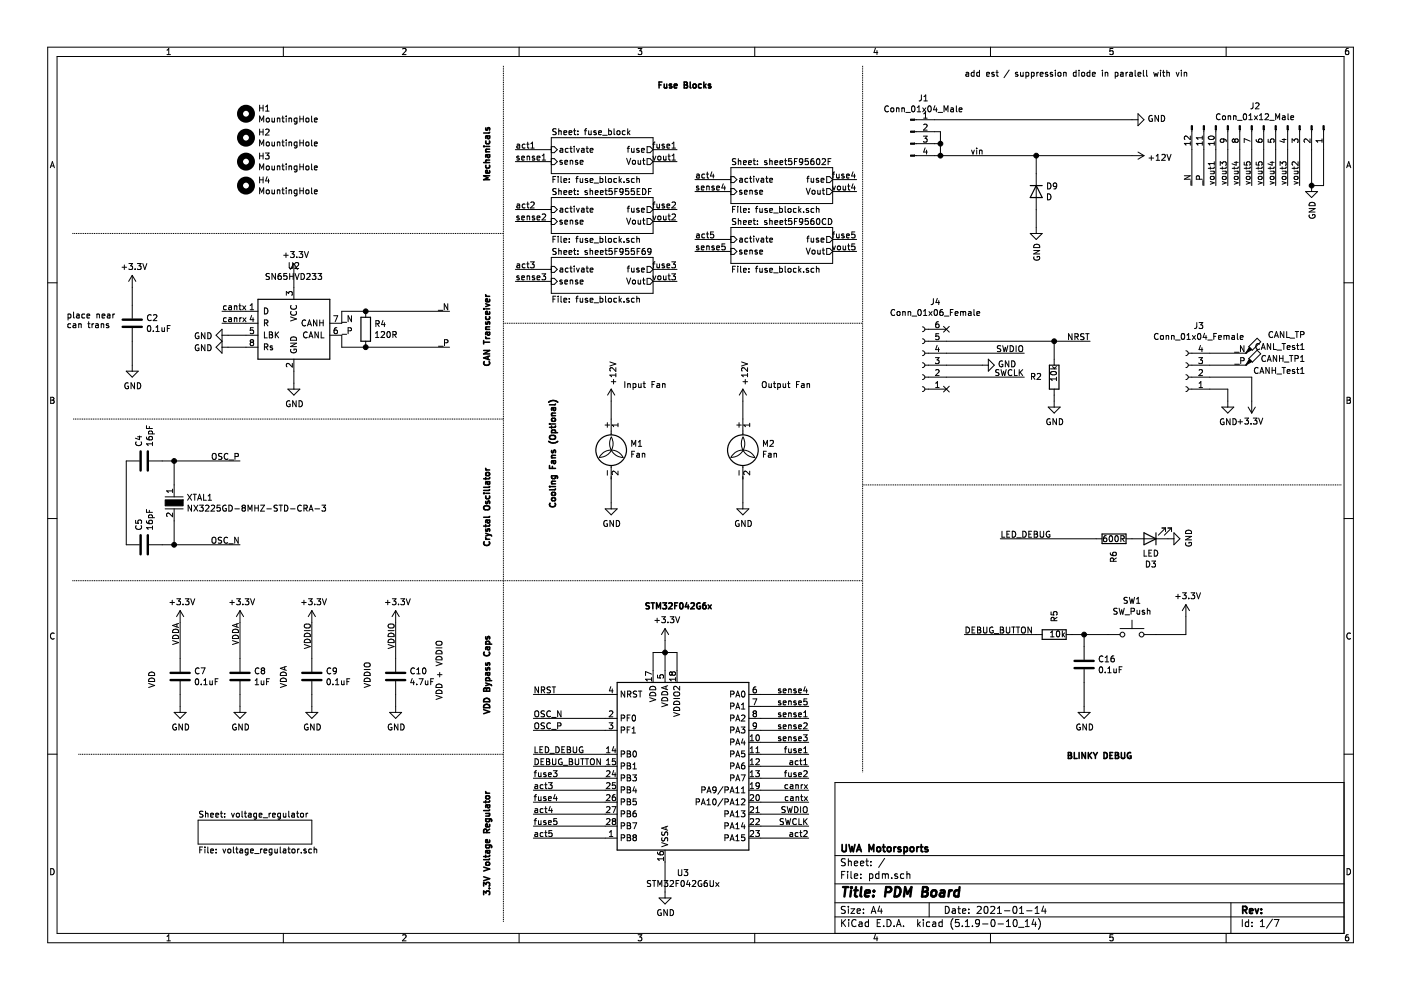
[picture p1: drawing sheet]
EESchema Schematic File Version 4
EELAYER 30 0
EELAYER END
$Descr A4 11693 8268
encoding utf-8
Sheet 1 7
Title "PDM Board"
Date "2021-01-14"
Rev ""
Comp "UWA Motorsports"
Comment1 ""
Comment2 ""
Comment3 ""
Comment4 ""
$EndDescr
Wire Wire Line
	2850 2700 2850 2600
Wire Wire Line
	2850 2900 2850 2800
$Comp
L pdm-rescue:C-Device C4
U 1 1
P 1200 3850
F 0 "C4" H 1315 3896 50  0000 L CNN
F 1 "16pF" H 1315 3805 50  0000 L CNN
F 2 "Capacitor_SMD:C_0805_2012Metric_Pad1.18x1.45mm_HandSolder" H 1238 3700 50  0001 C CNN
F 3 "~" H 1200 3850 50  0001 C CNN
F 4 "478-3735-1-ND" H 1200 3850 50  0001 C CNN "Digi-Key_PN"
	1    1200 3850
	0    -1   -1   0   
$EndComp
$Comp
L pdm-rescue:C-Device C5
U 1 1
P 1200 4550
F 0 "C5" H 1315 4596 50  0000 L CNN
F 1 "16pF" H 1315 4505 50  0000 L CNN
F 2 "Capacitor_SMD:C_0805_2012Metric_Pad1.18x1.45mm_HandSolder" H 1238 4400 50  0001 C CNN
F 3 "~" H 1200 4550 50  0001 C CNN
F 4 "478-3735-1-ND" H 1200 4550 50  0001 C CNN "Digi-Key_PN"
	1    1200 4550
	0    -1   -1   0   
$EndComp
Wire Wire Line
	1350 4550 1450 4550
Wire Wire Line
	1450 4550 1450 4350
Connection ~ 1450 4550
Wire Wire Line
	1450 4050 1450 3850
Connection ~ 1450 3850
Wire Wire Line
	1450 3850 1350 3850
Wire Wire Line
	5050 6000 4450 6000
Wire Wire Line
	5050 6100 4450 6100
Text Label 4450 6000 0    50   ~ 0
OSC_N
Text Label 4450 6100 0    50   ~ 0
OSC_P
$Comp
L pdm-rescue:C-Device C10
U 1 1
P 3300 5650
F 0 "C10" H 3415 5696 50  0000 L CNN
F 1 "4.7uF" H 3415 5605 50  0000 L CNN
F 2 "Capacitor_SMD:C_0805_2012Metric_Pad1.18x1.45mm_HandSolder" H 3338 5500 50  0001 C CNN
F 3 "~" H 3300 5650 50  0001 C CNN
F 4 "1276-1244-1-ND" H 3300 5650 50  0001 C CNN "Digi-Key_PN"
	1    3300 5650
	1    0    0    -1  
$EndComp
$Comp
L pdm-rescue:+3.3V-power #PWR025
U 1 1
P 3300 5200
F 0 "#PWR025" H 3300 5050 50  0001 C CNN
F 1 "+3.3V" H 3315 5373 50  0000 C CNN
F 2 "" H 3300 5200 50  0001 C CNN
F 3 "" H 3300 5200 50  0001 C CNN
	1    3300 5200
	1    0    0    -1  
$EndComp
$Comp
L pdm-rescue:GND-power #PWR026
U 1 1
P 3300 5900
F 0 "#PWR026" H 3300 5650 50  0001 C CNN
F 1 "GND" H 3305 5727 50  0000 C CNN
F 2 "" H 3300 5900 50  0001 C CNN
F 3 "" H 3300 5900 50  0001 C CNN
	1    3300 5900
	1    0    0    -1  
$EndComp
Wire Wire Line
	3300 5800 3300 5900
Wire Wire Line
	3300 5200 3300 5500
$Comp
L pdm-rescue:C-Device C8
U 1 1
P 2000 5650
F 0 "C8" H 2115 5696 50  0000 L CNN
F 1 "1uF" H 2115 5605 50  0000 L CNN
F 2 "Capacitor_SMD:C_0805_2012Metric_Pad1.18x1.45mm_HandSolder" H 2038 5500 50  0001 C CNN
F 3 "~" H 2000 5650 50  0001 C CNN
F 4 "1276-6471-1-ND" H 2000 5650 50  0001 C CNN "Digi-Key_PN"
	1    2000 5650
	1    0    0    -1  
$EndComp
$Comp
L pdm-rescue:+3.3V-power #PWR017
U 1 1
P 2000 5200
F 0 "#PWR017" H 2000 5050 50  0001 C CNN
F 1 "+3.3V" H 2015 5373 50  0000 C CNN
F 2 "" H 2000 5200 50  0001 C CNN
F 3 "" H 2000 5200 50  0001 C CNN
	1    2000 5200
	1    0    0    -1  
$EndComp
$Comp
L pdm-rescue:GND-power #PWR018
U 1 1
P 2000 5900
F 0 "#PWR018" H 2000 5650 50  0001 C CNN
F 1 "GND" H 2005 5727 50  0000 C CNN
F 2 "" H 2000 5900 50  0001 C CNN
F 3 "" H 2000 5900 50  0001 C CNN
	1    2000 5900
	1    0    0    -1  
$EndComp
Wire Wire Line
	2000 5800 2000 5900
Wire Wire Line
	2000 5500 2000 5200
$Comp
L pdm-rescue:GND-power #PWR031
U 1 1
P 5550 7450
F 0 "#PWR031" H 5550 7200 50  0001 C CNN
F 1 "GND" H 5555 7277 50  0000 C CNN
F 2 "" H 5550 7450 50  0001 C CNN
F 3 "" H 5550 7450 50  0001 C CNN
	1    5550 7450
	1    0    0    -1  
$EndComp
Wire Wire Line
	5550 7450 5550 7200
Text Notes 550  2750 0    50   ~ 0
place near\ncan trans
Wire Wire Line
	1100 2850 1100 3050
$Comp
L pdm-rescue:GND-power #PWR06
U 1 1
P 1100 3050
F 0 "#PWR06" H 1100 2800 50  0001 C CNN
F 1 "GND" H 1105 2877 50  0000 C CNN
F 2 "" H 1100 3050 50  0001 C CNN
F 3 "" H 1100 3050 50  0001 C CNN
	1    1100 3050
	1    0    0    -1  
$EndComp
Wire Wire Line
	1100 2400 1100 2550
$Comp
L pdm-rescue:+3.3V-power #PWR05
U 1 1
P 1100 2400
F 0 "#PWR05" H 1100 2250 50  0001 C CNN
F 1 "+3.3V" H 1115 2573 50  0000 C CNN
F 2 "" H 1100 2400 50  0001 C CNN
F 3 "" H 1100 2400 50  0001 C CNN
	1    1100 2400
	1    0    0    -1  
$EndComp
$Comp
L pdm-rescue:C-Device C2
U 1 1
P 1100 2700
F 0 "C2" H 1215 2746 50  0000 L CNN
F 1 "0.1uF" H 1215 2655 50  0000 L CNN
F 2 "Capacitor_SMD:C_0805_2012Metric_Pad1.18x1.45mm_HandSolder" H 1138 2550 50  0001 C CNN
F 3 "~" H 1100 2700 50  0001 C CNN
F 4 "1276-1003-1-ND" H 1100 2700 50  0001 C CNN "Digi-Key_PN"
	1    1100 2700
	1    0    0    -1  
$EndComp
$Comp
L pdm-rescue:GND-power #PWR016
U 1 1
P 1900 2900
F 0 "#PWR016" H 1900 2650 50  0001 C CNN
F 1 "GND" V 1905 2772 50  0000 R CNN
F 2 "" H 1900 2900 50  0001 C CNN
F 3 "" H 1900 2900 50  0001 C CNN
	1    1900 2900
	0    1    1    0   
$EndComp
Wire Wire Line
	2050 2700 1850 2700
Wire Wire Line
	1850 2600 2050 2600
Wire Wire Line
	1900 2900 2050 2900
Wire Wire Line
	1900 2800 2050 2800
$Comp
L pdm-rescue:GND-power #PWR015
U 1 1
P 1900 2800
F 0 "#PWR015" H 1900 2550 50  0001 C CNN
F 1 "GND" V 1905 2672 50  0000 R CNN
F 2 "" H 1900 2800 50  0001 C CNN
F 3 "" H 1900 2800 50  0001 C CNN
	1    1900 2800
	0    1    1    0   
$EndComp
Wire Wire Line
	2450 3100 2450 3200
$Comp
L pdm-rescue:GND-power #PWR021
U 1 1
P 2450 3200
F 0 "#PWR021" H 2450 2950 50  0001 C CNN
F 1 "GND" H 2455 3027 50  0000 C CNN
F 2 "" H 2450 3200 50  0001 C CNN
F 3 "" H 2450 3200 50  0001 C CNN
	1    2450 3200
	1    0    0    -1  
$EndComp
Wire Wire Line
	2450 2300 2450 2400
$Comp
L pdm-rescue:+3.3V-power #PWR020
U 1 1
P 2450 2300
F 0 "#PWR020" H 2450 2150 50  0001 C CNN
F 1 "+3.3V" H 2465 2473 50  0000 C CNN
F 2 "" H 2450 2300 50  0001 C CNN
F 3 "" H 2450 2300 50  0001 C CNN
	1    2450 2300
	1    0    0    -1  
$EndComp
$Comp
L pdm-rescue:SN65HVD233-Interface_CAN_LIN U2
U 1 1
P 2450 2700
F 0 "U2" H 2450 3181 50  0000 C CNN
F 1 "SN65HVD233" H 2450 3090 50  0000 C CNN
F 2 "Package_SO:SOIC-8_3.9x4.9mm_P1.27mm" H 2450 2200 50  0001 C CNN
F 3 "http://www.ti.com/lit/ds/symlink/sn65hvd234.pdf" H 2350 3100 50  0001 C CNN
F 4 "296-35967-1-ND" H 2450 2700 50  0001 C CNN "Digi-Key_PN"
	1    2450 2700
	1    0    0    -1  
$EndComp
Wire Notes Line
	4200 3500 600  3500
Wire Notes Line
	600  1950 4200 1950
Wire Notes Line
	650  6300 4200 6300
Wire Notes Line
	4200 550  4200 7700
Text Notes 4100 1050 3    50   ~ 10
Mechanicals
Text Notes 4100 2450 3    50   ~ 10
CAN Transceiver
Text Notes 4100 3900 3    50   ~ 10
Crystal Oscillator
Text Notes 4100 5300 3    50   ~ 10
VDD Bypass Caps
Text Notes 4100 6600 3    50   ~ 10
3.3V Voltage Regulator
Text Notes 3700 5850 1    50   ~ 0
VDD + VDDIO
Text Notes 5950 5100 2    50   ~ 10
STM32F042G6x
Wire Notes Line
	7200 550  7200 6450
Text Notes 5950 750  2    50   ~ 10
Fuse Blocks
Wire Wire Line
	6350 6800 6750 6800
Wire Wire Line
	6350 6900 6750 6900
Text Label 6750 6800 2    50   ~ 0
SWDIO
Text Label 6750 6900 2    50   ~ 0
SWCLK
Text Label 4450 5800 0    50   ~ 0
NRST
Wire Wire Line
	4450 5800 5050 5800
Wire Wire Line
	6350 6600 6750 6600
Wire Wire Line
	6350 6700 6750 6700
Text Label 6750 6600 2    50   ~ 0
canrx
Text Label 6750 6700 2    50   ~ 0
cantx
Text Label 1850 2600 0    50   ~ 0
cantx
Text Label 1850 2700 0    50   ~ 0
canrx
Text Label 2000 3850 2    50   ~ 0
OSC_P
Wire Wire Line
	1050 3850 1050 4550
Text Label 2000 4550 2    50   ~ 0
OSC_N
Text Label 4300 1250 0    50   ~ 0
act1
Text Label 4300 1750 0    50   ~ 0
act2
Text Label 4300 2250 0    50   ~ 0
act3
Text Label 2850 2700 0    50   ~ 0
_N
Text Label 2850 2800 0    50   ~ 0
_P
Text Label 6750 6000 2    50   ~ 0
sense1
Text Label 6750 6100 2    50   ~ 0
sense2
Text Label 6750 6200 2    50   ~ 0
sense3
Text Label 6750 5800 2    50   ~ 0
sense4
Text Label 6750 5900 2    50   ~ 0
sense5
Wire Wire Line
	6350 5800 6750 5800
Wire Wire Line
	6350 5900 6750 5900
Wire Wire Line
	6350 6000 6750 6000
Wire Wire Line
	6350 6100 6750 6100
Wire Wire Line
	6350 6200 6750 6200
Text Label 4450 7000 0    50   ~ 0
act5
Text Label 4450 6800 0    50   ~ 0
act4
Text Label 4450 6600 0    50   ~ 0
act3
Text Label 6750 7000 2    50   ~ 0
act2
Text Label 6750 6400 2    50   ~ 0
act1
Wire Wire Line
	6350 6300 6750 6300
Wire Wire Line
	5050 7000 4450 7000
Wire Wire Line
	6350 7000 6750 7000
Wire Wire Line
	6350 6500 6750 6500
Wire Wire Line
	6350 6400 6750 6400
Wire Wire Line
	5050 6900 4450 6900
Wire Wire Line
	5050 6800 4450 6800
Wire Wire Line
	5050 6700 4450 6700
Wire Wire Line
	5050 6500 4450 6500
Text Label 6750 6300 2    50   ~ 0
fuse1
Text Label 4450 6500 0    50   ~ 0
fuse3
Text Label 4450 6700 0    50   ~ 0
fuse4
Text Notes 1300 5750 1    50   ~ 0
VDD
Text Notes 2400 5750 1    50   ~ 0
VDDA
Wire Wire Line
	1500 5800 1500 5900
$Comp
L pdm-rescue:GND-power #PWR011
U 1 1
P 1500 5900
F 0 "#PWR011" H 1500 5650 50  0001 C CNN
F 1 "GND" H 1505 5727 50  0000 C CNN
F 2 "" H 1500 5900 50  0001 C CNN
F 3 "" H 1500 5900 50  0001 C CNN
	1    1500 5900
	1    0    0    -1  
$EndComp
$Comp
L pdm-rescue:C-Device C7
U 1 1
P 1500 5650
F 0 "C7" H 1615 5696 50  0000 L CNN
F 1 "0.1uF" H 1615 5605 50  0000 L CNN
F 2 "Capacitor_SMD:C_0805_2012Metric_Pad1.18x1.45mm_HandSolder" H 1538 5500 50  0001 C CNN
F 3 "~" H 1500 5650 50  0001 C CNN
F 4 "1276-1003-1-ND" H 1500 5650 50  0001 C CNN "Digi-Key_PN"
	1    1500 5650
	1    0    0    -1  
$EndComp
Wire Wire Line
	2600 5500 2600 5200
Wire Wire Line
	2600 5800 2600 5900
$Comp
L pdm-rescue:GND-power #PWR023
U 1 1
P 2600 5900
F 0 "#PWR023" H 2600 5650 50  0001 C CNN
F 1 "GND" H 2605 5727 50  0000 C CNN
F 2 "" H 2600 5900 50  0001 C CNN
F 3 "" H 2600 5900 50  0001 C CNN
	1    2600 5900
	1    0    0    -1  
$EndComp
$Comp
L pdm-rescue:+3.3V-power #PWR022
U 1 1
P 2600 5200
F 0 "#PWR022" H 2600 5050 50  0001 C CNN
F 1 "+3.3V" H 2615 5373 50  0000 C CNN
F 2 "" H 2600 5200 50  0001 C CNN
F 3 "" H 2600 5200 50  0001 C CNN
	1    2600 5200
	1    0    0    -1  
$EndComp
$Comp
L pdm-rescue:C-Device C9
U 1 1
P 2600 5650
F 0 "C9" H 2715 5696 50  0000 L CNN
F 1 "0.1uF" H 2715 5605 50  0000 L CNN
F 2 "Capacitor_SMD:C_0805_2012Metric_Pad1.18x1.45mm_HandSolder" H 2638 5500 50  0001 C CNN
F 3 "~" H 2600 5650 50  0001 C CNN
F 4 "1276-1003-1-ND" H 2600 5650 50  0001 C CNN "Digi-Key_PN"
	1    2600 5650
	1    0    0    -1  
$EndComp
Text Notes 3100 5750 1    50   ~ 0
VDDIO
Text Label 1500 5200 3    50   ~ 0
VDDA
$Comp
L pdm-rescue:STM32F042G6Ux-MCU_ST_STM32F0 U3
U 1 1
P 5750 6400
F 0 "U3" H 5700 5511 50  0000 C CNN
F 1 "STM32F042G6Ux" H 5700 5420 50  0000 C CNN
F 2 "Package_DFN_QFN:QFN-28_4x4mm_P0.5mm" H 5150 5700 50  0001 R CNN
F 3 "http://www.st.com/st-web-ui/static/active/en/resource/technical/document/datasheet/DM00105814.pdf" H 5750 6400 50  0001 C CNN
F 4 "497-17345-ND" H 5750 6400 50  0001 C CNN "Digi-Key_PN"
	1    5750 6400
	1    0    0    -1  
$EndComp
$Comp
L pdm-rescue:+3.3V-power #PWR010
U 1 1
P 1500 5200
F 0 "#PWR010" H 1500 5050 50  0001 C CNN
F 1 "+3.3V" H 1515 5373 50  0000 C CNN
F 2 "" H 1500 5200 50  0001 C CNN
F 3 "" H 1500 5200 50  0001 C CNN
	1    1500 5200
	1    0    0    -1  
$EndComp
Wire Wire Line
	1500 5200 1500 5500
Text Label 2000 5200 3    50   ~ 0
VDDA
Text Label 2600 5200 3    50   ~ 0
VDDIO
Text Label 3300 5200 3    50   ~ 0
VDDIO
$Comp
L pdm-rescue:LED-Device D3
U 1 1
P 9600 4500
F 0 "D3" H 9593 4717 50  0000 C CNN
F 1 "LED" H 9593 4626 50  0000 C CNN
F 2 "LED_SMD:LED_0805_2012Metric_Pad1.15x1.40mm_HandSolder" H 9600 4500 50  0001 C CNN
F 3 "~" H 9600 4500 50  0001 C CNN
F 4 "516-1431-1-ND" H 9600 4500 50  0001 C CNN "Digi-Key_PN"
	1    9600 4500
	-1   0    0    1   
$EndComp
$Comp
L pdm-rescue:R-Device R6
U 1 1
P 9300 4500
F 0 "R6" H 9400 4500 50  0000 L CNN
F 1 "600R" V 9300 4400 50  0000 L CNN
F 2 "Resistor_SMD:R_0805_2012Metric_Pad1.20x1.40mm_HandSolder" V 9230 4500 50  0001 C CNN
F 3 "~" H 9300 4500 50  0001 C CNN
F 4 "A126352CT-ND" H 9300 4500 50  0001 C CNN "Digi-Key_PN"
	1    9300 4500
	0    1    1    0   
$EndComp
$Comp
L pdm-rescue:GND-power #PWR033
U 1 1
P 9750 4500
F 0 "#PWR033" H 9750 4250 50  0001 C CNN
F 1 "GND" H 9755 4327 50  0000 C CNN
F 2 "" H 9750 4500 50  0001 C CNN
F 3 "" H 9750 4500 50  0001 C CNN
	1    9750 4500
	0    -1   -1   0   
$EndComp
$Comp
L pdm-rescue:SW_Push-Switch SW1
U 1 1
P 9450 5300
F 0 "SW1" H 9450 5585 50  0000 C CNN
F 1 "SW_Push" H 9450 5494 50  0000 C CNN
F 2 "Button_Switch_THT:SW_PUSH_6mm" H 9450 5500 50  0001 C CNN
F 3 "~" H 9450 5500 50  0001 C CNN
F 4 "450-1650-ND" H 9450 5300 50  0001 C CNN "Digi-Key_PN"
	1    9450 5300
	1    0    0    -1  
$EndComp
$Comp
L pdm-rescue:+3.3V-power #PWR034
U 1 1
P 9900 5150
F 0 "#PWR034" H 9900 5000 50  0001 C CNN
F 1 "+3.3V" H 9915 5323 50  0000 C CNN
F 2 "" H 9900 5150 50  0001 C CNN
F 3 "" H 9900 5150 50  0001 C CNN
	1    9900 5150
	1    0    0    -1  
$EndComp
$Comp
L pdm-rescue:R-Device R5
U 1 1
P 8800 5300
F 0 "R5" H 8900 5300 50  0000 L CNN
F 1 "10k" V 8800 5200 50  0000 L CNN
F 2 "Resistor_SMD:R_0805_2012Metric_Pad1.20x1.40mm_HandSolder" V 8730 5300 50  0001 C CNN
F 3 "~" H 8800 5300 50  0001 C CNN
F 4 "RNCP0805FTD10K0CT-ND" H 8800 5300 50  0001 C CNN "Digi-Key_PN"
	1    8800 5300
	0    -1   -1   0   
$EndComp
$Comp
L pdm-rescue:GND-power #PWR032
U 1 1
P 9050 5900
F 0 "#PWR032" H 9050 5650 50  0001 C CNN
F 1 "GND" H 9055 5727 50  0000 C CNN
F 2 "" H 9050 5900 50  0001 C CNN
F 3 "" H 9050 5900 50  0001 C CNN
	1    9050 5900
	1    0    0    -1  
$EndComp
Wire Wire Line
	9900 5150 9900 5300
Wire Wire Line
	9250 5300 9050 5300
Wire Wire Line
	9050 5400 9050 5300
Connection ~ 9050 5300
Wire Wire Line
	9050 5300 8950 5300
Wire Wire Line
	5050 6300 4450 6300
Wire Wire Line
	5050 6400 4450 6400
Text Label 4450 6300 0    50   ~ 0
LED_DEBUG
Text Label 4450 6400 0    50   ~ 0
DEBUG_BUTTON
Text Label 8350 4500 0    50   ~ 0
LED_DEBUG
Wire Wire Line
	8350 4500 9150 4500
Text Label 8050 5300 0    50   ~ 0
DEBUG_BUTTON
Wire Wire Line
	9650 5300 9900 5300
Wire Wire Line
	9050 5700 9050 5900
Text Notes 8900 6350 0    50   ~ 10
BLINKY DEBUG
Wire Notes Line
	7200 4050 11200 4050
Text Label 5800 2100 0    50   ~ 0
sense5
Text Label 5800 1600 0    50   ~ 0
sense4
Text Label 4300 2350 0    50   ~ 0
sense3
Text Label 4300 1850 0    50   ~ 0
sense2
Text Label 4300 1350 0    50   ~ 0
sense1
Text Label 5800 2000 0    50   ~ 0
act5
Text Label 5800 1500 0    50   ~ 0
act4
Text Label 7150 2000 2    50   ~ 0
fuse5
Text Label 7150 1500 2    50   ~ 0
fuse4
Text Label 5650 2250 2    50   ~ 0
fuse3
Text Label 5650 1250 2    50   ~ 0
fuse1
Wire Wire Line
	4600 1850 4300 1850
Wire Wire Line
	4600 1750 4300 1750
Wire Wire Line
	4600 1250 4300 1250
Wire Wire Line
	4600 1350 4300 1350
Wire Wire Line
	5450 2250 5650 2250
Wire Wire Line
	4600 2250 4300 2250
Wire Wire Line
	4600 2350 4300 2350
$Sheet
S 4600 2150 850  300 
U 5F955F6E
F0 "sheet5F955F69" 50
F1 "fuse_block.sch" 50
F2 "activate" I L 4600 2250 50 
F3 "sense" I L 4600 2350 50 
F4 "fuse" O R 5450 2250 50 
F5 "Vout" O R 5450 2350 50 
$EndSheet
$Sheet
S 6100 1400 850  300 
U 5F956034
F0 "sheet5F95602F" 50
F1 "fuse_block.sch" 50
F2 "activate" I L 6100 1500 50 
F3 "sense" I L 6100 1600 50 
F4 "fuse" O R 6950 1500 50 
F5 "Vout" O R 6950 1600 50 
$EndSheet
$Sheet
S 6100 1900 850  300 
U 5F9560D2
F0 "sheet5F9560CD" 50
F1 "fuse_block.sch" 50
F2 "activate" I L 6100 2000 50 
F3 "sense" I L 6100 2100 50 
F4 "fuse" O R 6950 2000 50 
F5 "Vout" O R 6950 2100 50 
$EndSheet
Wire Wire Line
	6100 1600 5800 1600
Wire Wire Line
	6100 2100 5800 2100
Wire Wire Line
	6100 1500 5800 1500
Wire Wire Line
	6100 2000 5800 2000
Wire Wire Line
	6950 2000 7150 2000
Wire Wire Line
	6950 1500 7150 1500
Text Label 3750 2600 2    50   ~ 0
_N
Text Label 3750 2900 2    50   ~ 0
_P
Wire Wire Line
	10100 3050 10400 3050
Wire Wire Line
	10100 2950 10400 2950
Text Label 10400 3050 2    50   ~ 0
_P
Text Label 10400 2950 2    50   ~ 0
_N
Wire Wire Line
	7900 2950 8550 2950
Text Label 9100 2850 2    50   ~ 0
NRST
Text Label 8550 2950 2    50   ~ 0
SWDIO
Wire Wire Line
	7900 3150 8550 3150
Text Label 8550 3150 2    50   ~ 0
SWCLK
$Comp
L pdm-rescue:TestPoint_Probe-Connector TP?
U 1 1
P 10400 3050
AR Path="/5F955F6E/6002DB6D" Ref="TP?"  Part="1" 
AR Path="/5F955EE4/6002DB6D" Ref="TP?"  Part="1" 
AR Path="/5F94FFF3/6002DB6D" Ref="TP?"  Part="1" 
AR Path="/5F956034/6002DB6D" Ref="TP?"  Part="1" 
AR Path="/5F9560D2/6002DB6D" Ref="TP?"  Part="1" 
AR Path="/6002DB6D" Ref="CANH_TP1"  Part="1" 
F 0 "CANH_TP1" V 10450 3550 50  0000 R CNN
F 1 "CANH_Test1" V 10350 3550 50  0000 R CNN
F 2 "TestPoint:TestPoint_Pad_D1.0mm" H 10600 3050 50  0001 C CNN
F 3 "~" H 10600 3050 50  0001 C CNN
	1    10400 3050
	0    1    -1   0   
$EndComp
$Comp
L pdm-rescue:TestPoint_Probe-Connector TP?
U 1 1
P 10400 2950
AR Path="/5F955F6E/6002ED89" Ref="TP?"  Part="1" 
AR Path="/5F955EE4/6002ED89" Ref="TP?"  Part="1" 
AR Path="/5F94FFF3/6002ED89" Ref="TP?"  Part="1" 
AR Path="/5F956034/6002ED89" Ref="TP?"  Part="1" 
AR Path="/5F9560D2/6002ED89" Ref="TP?"  Part="1" 
AR Path="/6002ED89" Ref="CANL_Test1"  Part="1" 
F 0 "CANL_Test1" V 10450 3450 50  0000 R CNN
F 1 "CANL_TP" V 10550 3450 50  0000 R CNN
F 2 "TestPoint:TestPoint_Pad_D1.0mm" H 10600 2950 50  0001 C CNN
F 3 "~" H 10600 2950 50  0001 C CNN
	1    10400 2950
	0    1    -1   0   
$EndComp
Wire Wire Line
	5450 1250 5650 1250
Wire Wire Line
	5450 1350 5650 1350
Text Label 5650 1350 2    50   ~ 0
vout1
Wire Wire Line
	5450 1750 5650 1750
Text Label 5650 1750 2    50   ~ 0
fuse2
$Sheet
S 4600 1150 850  300 
U 5F94FFF3
F0 "fuse_block" 50
F1 "fuse_block.sch" 50
F2 "activate" I L 4600 1250 50 
F3 "sense" I L 4600 1350 50 
F4 "fuse" O R 5450 1250 50 
F5 "Vout" O R 5450 1350 50 
$EndSheet
$Sheet
S 4600 1650 850  300 
U 5F955EE4
F0 "sheet5F955EDF" 50
F1 "fuse_block.sch" 50
F2 "activate" I L 4600 1750 50 
F3 "sense" I L 4600 1850 50 
F4 "fuse" O R 5450 1750 50 
F5 "Vout" O R 5450 1850 50 
$EndSheet
Wire Wire Line
	5450 1850 5650 1850
Wire Wire Line
	5450 2350 5650 2350
Wire Wire Line
	6950 1600 7150 1600
Wire Wire Line
	6950 2100 7150 2100
Text Label 7150 2100 2    50   ~ 0
vout5
Text Label 7150 1600 2    50   ~ 0
vout4
Text Label 5650 2350 2    50   ~ 0
vout3
Text Label 5650 1850 2    50   ~ 0
vout2
Wire Wire Line
	1450 3850 2000 3850
Wire Wire Line
	1450 4550 2000 4550
$Comp
L Connector:Conn_01x12_Male J2
U 1 1
P 10550 1050
F 0 "J2" V 10385 978 50  0000 C CNN
F 1 "Conn_01x12_Male" V 10476 978 50  0000 C CNN
F 2 "DT13-12PB-B016:TE_DT13-12PB-B016" H 10550 1050 50  0001 C CNN
F 3 "~" H 10550 1050 50  0001 C CNN
F 4 "1734-1635-ND" H 10550 1050 50  0001 C CNN "Digi-Key_PN"
	1    10550 1050
	0    1    1    0   
$EndComp
Wire Wire Line
	10250 1250 10250 1550
Text Label 10250 1550 1    50   ~ 0
vout3
Wire Wire Line
	10750 1250 10750 1550
Text Label 10750 1550 1    50   ~ 0
vout3
Wire Wire Line
	10850 1250 10850 1550
Text Label 10850 1550 1    50   ~ 0
vout2
Wire Wire Line
	10150 1250 10150 1550
Text Label 10150 1550 1    50   ~ 0
vout1
$Comp
L power:+12V #PWR0111
U 1 1
P 9450 1300
F 0 "#PWR0111" H 9450 1150 50  0001 C CNN
F 1 "+12V" V 9465 1428 50  0000 L CNN
F 2 "" H 9450 1300 50  0001 C CNN
F 3 "" H 9450 1300 50  0001 C CNN
	1    9450 1300
	0    1    1    0   
$EndComp
Wire Wire Line
	5050 6600 4450 6600
Text Label 6750 6500 2    50   ~ 0
fuse2
$Comp
L pdm-rescue:R-Device R2
U 1 1
P 8800 3150
F 0 "R2" H 8900 3150 50  0000 L CNN
F 1 "10k" V 8800 3050 50  0000 L CNN
F 2 "Resistor_SMD:R_0805_2012Metric_Pad1.20x1.40mm_HandSolder" V 8730 3150 50  0001 C CNN
F 3 "~" H 8800 3150 50  0001 C CNN
F 4 "RNCP0805FTD10K0CT-ND" H 8800 3150 50  0001 C CNN "Digi-Key_PN"
	1    8800 3150
	-1   0    0    1   
$EndComp
Wire Wire Line
	8800 3000 8800 2850
Wire Wire Line
	7900 2850 8800 2850
Connection ~ 8800 2850
Wire Wire Line
	8800 2850 9100 2850
$Comp
L pdm-rescue:GND-power #PWR0116
U 1 1
P 8800 3350
F 0 "#PWR0116" H 8800 3100 50  0001 C CNN
F 1 "GND" H 8805 3177 50  0000 C CNN
F 2 "" H 8800 3350 50  0001 C CNN
F 3 "" H 8800 3350 50  0001 C CNN
	1    8800 3350
	1    0    0    -1  
$EndComp
Wire Wire Line
	8800 3350 8800 3300
Wire Wire Line
	10450 1250 10450 1550
Wire Wire Line
	10650 1250 10650 1550
Text Label 10650 1550 1    50   ~ 0
vout4
Text Label 10450 1550 1    50   ~ 0
vout5
Wire Wire Line
	9950 1250 9950 1550
Wire Wire Line
	10050 1250 10050 1550
Text Label 10050 1550 1    50   ~ 0
_P
Text Label 9950 1550 1    50   ~ 0
_N
Wire Wire Line
	11050 1250 11050 1550
Wire Wire Line
	10950 1250 10950 1550
$Comp
L power:GND #PWR0118
U 1 1
P 10950 1550
F 0 "#PWR0118" H 10950 1300 50  0001 C CNN
F 1 "GND" V 10955 1422 50  0000 R CNN
F 2 "" H 10950 1550 50  0001 C CNN
F 3 "" H 10950 1550 50  0001 C CNN
	1    10950 1550
	1    0    0    -1  
$EndComp
$Comp
L Connector:Conn_01x04_Male J1
U 1 1
P 7600 1100
F 0 "J1" H 7708 1381 50  0000 C CNN
F 1 "Conn_01x04_Male" H 7708 1290 50  0000 C CNN
F 2 "DT13-4P:TE_DT13-4P" H 7600 1100 50  0001 C CNN
F 3 "~" H 7600 1100 50  0001 C CNN
F 4 "1734-1024-ND" H 7600 1100 50  0001 C CNN "Digi-Key_PN"
	1    7600 1100
	1    0    0    -1  
$EndComp
Wire Wire Line
	7800 1000 9450 1000
$Comp
L power:GND #PWR0109
U 1 1
P 9450 1000
F 0 "#PWR0109" H 9450 750 50  0001 C CNN
F 1 "GND" V 9455 872 50  0000 R CNN
F 2 "" H 9450 1000 50  0001 C CNN
F 3 "" H 9450 1000 50  0001 C CNN
	1    9450 1000
	0    -1   -1   0   
$EndComp
$Comp
L pdm-rescue:+3.3V-power #PWR0104
U 1 1
P 5550 5350
F 0 "#PWR0104" H 5550 5200 50  0001 C CNN
F 1 "+3.3V" H 5565 5523 50  0000 C CNN
F 2 "" H 5550 5350 50  0001 C CNN
F 3 "" H 5550 5350 50  0001 C CNN
	1    5550 5350
	1    0    0    -1  
$EndComp
Wire Wire Line
	5550 5450 5450 5450
Wire Wire Line
	5450 5450 5450 5600
Wire Wire Line
	5550 5350 5550 5450
Connection ~ 5550 5450
Wire Wire Line
	5550 5450 5550 5600
Wire Wire Line
	5550 5450 5650 5450
Wire Wire Line
	5650 5450 5650 5600
Wire Wire Line
	2850 2600 3050 2600
Wire Wire Line
	2850 2900 3050 2900
$Comp
L Mechanical:MountingHole H1
U 1 1
P 2050 950
F 0 "H1" H 2150 996 50  0000 L CNN
F 1 "MountingHole" H 2150 905 50  0000 L CNN
F 2 "MountingHole:MountingHole_3mm_Pad_Via" H 2050 950 50  0001 C CNN
F 3 "~" H 2050 950 50  0001 C CNN
	1    2050 950 
	1    0    0    -1  
$EndComp
$Comp
L Mechanical:MountingHole H2
U 1 1
P 2050 1150
F 0 "H2" H 2150 1196 50  0000 L CNN
F 1 "MountingHole" H 2150 1105 50  0000 L CNN
F 2 "MountingHole:MountingHole_3mm_Pad_Via" H 2050 1150 50  0001 C CNN
F 3 "~" H 2050 1150 50  0001 C CNN
	1    2050 1150
	1    0    0    -1  
$EndComp
$Comp
L Mechanical:MountingHole H3
U 1 1
P 2050 1350
F 0 "H3" H 2150 1396 50  0000 L CNN
F 1 "MountingHole" H 2150 1305 50  0000 L CNN
F 2 "MountingHole:MountingHole_3mm_Pad_Via" H 2050 1350 50  0001 C CNN
F 3 "~" H 2050 1350 50  0001 C CNN
	1    2050 1350
	1    0    0    -1  
$EndComp
$Comp
L Mechanical:MountingHole H4
U 1 1
P 2050 1550
F 0 "H4" H 2150 1596 50  0000 L CNN
F 1 "MountingHole" H 2150 1505 50  0000 L CNN
F 2 "MountingHole:MountingHole_3mm_Pad_Via" H 2050 1550 50  0001 C CNN
F 3 "~" H 2050 1550 50  0001 C CNN
	1    2050 1550
	1    0    0    -1  
$EndComp
$Comp
L pdm-rescue:C-Device C16
U 1 1
P 9050 5550
F 0 "C16" H 9165 5596 50  0000 L CNN
F 1 "0.1uF" H 9165 5505 50  0000 L CNN
F 2 "Capacitor_SMD:C_0805_2012Metric_Pad1.18x1.45mm_HandSolder" H 9088 5400 50  0001 C CNN
F 3 "~" H 9050 5550 50  0001 C CNN
F 4 "1276-1003-1-ND" H 9050 5550 50  0001 C CNN "Digi-Key_PN"
	1    9050 5550
	1    0    0    -1  
$EndComp
Wire Wire Line
	8650 5300 8050 5300
$Comp
L Device:R R4
U 1 1
P 3050 2750
F 0 "R4" H 3120 2796 50  0000 L CNN
F 1 "120R" H 3120 2705 50  0000 L CNN
F 2 "Capacitor_SMD:C_0805_2012Metric_Pad1.18x1.45mm_HandSolder" V 2980 2750 50  0001 C CNN
F 3 "~" H 3050 2750 50  0001 C CNN
F 4 "A129738CT-ND" H 3050 2750 50  0001 C CNN "Digi-Key_PN"
	1    3050 2750
	1    0    0    -1  
$EndComp
Connection ~ 3050 2600
Wire Wire Line
	3050 2600 3750 2600
Connection ~ 3050 2900
Wire Wire Line
	3050 2900 3750 2900
$Comp
L dk_Crystals:NX3225GD-8MHZ-STD-CRA-3 XTAL1
U 1 1
P 1450 4200
F 0 "XTAL1" V 1404 4303 50  0000 L CNN
F 1 "NX3225GD-8MHZ-STD-CRA-3" V 1495 4303 50  0000 L CNN
F 2 "digikey-footprints:SMD-2_3.2x2.5mm" H 1650 4400 60  0001 L CNN
F 3 "http://www.ndk.com/images/products/catalog/c_NX3225GD-STD-CRA-3_e.pdf" H 1650 4500 60  0001 L CNN
F 4 "644-1178-1-ND" H 1650 4600 60  0001 L CNN "Digi-Key_PN"
F 5 "NX3225GD-8MHZ-STD-CRA-3" H 1650 4700 60  0001 L CNN "MPN"
F 6 "Crystals, Oscillators, Resonators" H 1650 4800 60  0001 L CNN "Category"
F 7 "Crystals" H 1650 4900 60  0001 L CNN "Family"
F 8 "http://www.ndk.com/images/products/catalog/c_NX3225GD-STD-CRA-3_e.pdf" H 1650 5000 60  0001 L CNN "DK_Datasheet_Link"
F 9 "/product-detail/en/ndk-america-inc/NX3225GD-8MHZ-STD-CRA-3/644-1178-1-ND/3125567" H 1650 5100 60  0001 L CNN "DK_Detail_Page"
F 10 "CRYSTAL 8.0000MHZ 8PF SMD" H 1650 5200 60  0001 L CNN "Description"
F 11 "NDK America, Inc." H 1650 5300 60  0001 L CNN "Manufacturer"
F 12 "Active" H 1650 5400 60  0001 L CNN "Status"
	1    1450 4200
	0    1    1    0   
$EndComp
Wire Wire Line
	10550 1250 10550 1550
Text Label 10550 1550 1    50   ~ 0
vout5
Wire Wire Line
	10350 1250 10350 1550
Text Label 10350 1550 1    50   ~ 0
vout4
$Sheet
S 1650 6850 950  200 
U 60112AE4
F0 "voltage_regulator" 50
F1 "voltage_regulator.sch" 50
$EndSheet
$Comp
L Connector:Conn_01x06_Female J4
U 1 1
P 7700 3050
F 0 "J4" H 7592 2525 50  0000 C CNN
F 1 "Conn_01x06_Female" H 7592 2616 50  0000 C CNN
F 2 "Connector_PinSocket_2.54mm:PinSocket_1x06_P2.54mm_Vertical_SMD_Pin1Left" H 7700 3050 50  0001 C CNN
F 3 "~" H 7700 3050 50  0001 C CNN
F 4 "S5598-ND" H 7700 3050 50  0001 C CNN "Digi-Key_PN"
	1    7700 3050
	-1   0    0    1   
$EndComp
$Comp
L power:GND #PWR0101
U 1 1
P 8200 3050
F 0 "#PWR0101" H 8200 2800 50  0001 C CNN
F 1 "GND" V 8205 2922 50  0000 R CNN
F 2 "" H 8200 3050 50  0001 C CNN
F 3 "" H 8200 3050 50  0001 C CNN
	1    8200 3050
	0    -1   -1   0   
$EndComp
Wire Wire Line
	8200 3050 7900 3050
$Comp
L Connector:Conn_01x04_Female J3
U 1 1
P 9900 3150
F 0 "J3" H 9792 2725 50  0000 C CNN
F 1 "Conn_01x04_Female" H 9792 2816 50  0000 C CNN
F 2 "Connector_PinSocket_2.54mm:PinSocket_1x04_P2.54mm_Vertical_SMD_Pin1Left" H 9900 3150 50  0001 C CNN
F 3 "~" H 9900 3150 50  0001 C CNN
F 4 "S5596-ND" H 9900 3150 50  0001 C CNN "Digi-Key_PN"
	1    9900 3150
	-1   0    0    1   
$EndComp
$Comp
L pdm-rescue:GND-power #PWR0102
U 1 1
P 10250 3350
F 0 "#PWR0102" H 10250 3100 50  0001 C CNN
F 1 "GND" H 10255 3177 50  0000 C CNN
F 2 "" H 10250 3350 50  0001 C CNN
F 3 "" H 10250 3350 50  0001 C CNN
	1    10250 3350
	1    0    0    -1  
$EndComp
Wire Wire Line
	10100 3250 10250 3250
Wire Wire Line
	10250 3250 10250 3350
$Comp
L pdm-rescue:+3.3V-power #PWR0103
U 1 1
P 10450 3350
F 0 "#PWR0103" H 10450 3200 50  0001 C CNN
F 1 "+3.3V" H 10465 3523 50  0000 C CNN
F 2 "" H 10450 3350 50  0001 C CNN
F 3 "" H 10450 3350 50  0001 C CNN
	1    10450 3350
	-1   0    0    1   
$EndComp
Wire Wire Line
	10100 3150 10450 3150
Wire Wire Line
	10450 3150 10450 3350
Text Label 4450 6900 0    50   ~ 0
fuse5
Wire Wire Line
	7800 1100 7850 1100
Wire Wire Line
	7850 1100 7850 1200
Connection ~ 7850 1300
Wire Wire Line
	7850 1300 7800 1300
Wire Wire Line
	7800 1200 7850 1200
Connection ~ 7850 1200
Wire Wire Line
	7850 1200 7850 1300
Text Label 8100 1300 0    50   ~ 0
vin
Wire Notes Line
	4200 2700 7200 2700
Wire Notes Line
	600  4850 7200 4850
$Comp
L Motor:Fan M1
U 1 1
P 5100 3800
F 0 "M1" H 5258 3896 50  0000 L CNN
F 1 "Fan" H 5258 3805 50  0000 L CNN
F 2 "Connector_JST:JST_EH_B2B-EH-A_1x02_P2.50mm_Vertical" H 5100 3810 50  0001 C CNN
F 3 "~" H 5100 3810 50  0001 C CNN
F 4 "455-1657-ND" H 5100 3800 50  0001 C CNN "Digi-Key_PN"
	1    5100 3800
	1    0    0    -1  
$EndComp
$Comp
L Motor:Fan M2
U 1 1
P 6200 3800
F 0 "M2" H 6358 3896 50  0000 L CNN
F 1 "Fan" H 6358 3805 50  0000 L CNN
F 2 "Connector_JST:JST_EH_B2B-EH-A_1x02_P2.50mm_Vertical" H 6200 3810 50  0001 C CNN
F 3 "~" H 6200 3810 50  0001 C CNN
F 4 "455-1657-ND" H 6200 3800 50  0001 C CNN "Digi-Key_PN"
	1    6200 3800
	1    0    0    -1  
$EndComp
$Comp
L pdm-rescue:GND-power #PWR0110
U 1 1
P 5100 4200
F 0 "#PWR0110" H 5100 3950 50  0001 C CNN
F 1 "GND" H 5105 4027 50  0000 C CNN
F 2 "" H 5100 4200 50  0001 C CNN
F 3 "" H 5100 4200 50  0001 C CNN
	1    5100 4200
	1    0    0    -1  
$EndComp
$Comp
L pdm-rescue:GND-power #PWR0132
U 1 1
P 6200 4200
F 0 "#PWR0132" H 6200 3950 50  0001 C CNN
F 1 "GND" H 6205 4027 50  0000 C CNN
F 2 "" H 6200 4200 50  0001 C CNN
F 3 "" H 6200 4200 50  0001 C CNN
	1    6200 4200
	1    0    0    -1  
$EndComp
Wire Wire Line
	6200 4200 6200 4000
Wire Wire Line
	5100 4000 5100 4200
$Comp
L power:+12V #PWR0133
U 1 1
P 5100 3350
F 0 "#PWR0133" H 5100 3200 50  0001 C CNN
F 1 "+12V" V 5115 3478 50  0000 L CNN
F 2 "" H 5100 3350 50  0001 C CNN
F 3 "" H 5100 3350 50  0001 C CNN
	1    5100 3350
	1    0    0    -1  
$EndComp
Wire Wire Line
	5100 3350 5100 3500
$Comp
L power:+12V #PWR0134
U 1 1
P 6200 3350
F 0 "#PWR0134" H 6200 3200 50  0001 C CNN
F 1 "+12V" V 6215 3478 50  0000 L CNN
F 2 "" H 6200 3350 50  0001 C CNN
F 3 "" H 6200 3350 50  0001 C CNN
	1    6200 3350
	1    0    0    -1  
$EndComp
Wire Wire Line
	6200 3350 6200 3500
Text Notes 4650 4250 1    50   ~ 10
Cooling Fans (Optional)
Text Notes 5200 3250 0    50   ~ 0
Input Fan
Text Notes 6350 3250 0    50   ~ 0
Output Fan
NoConn ~ 7900 2750
NoConn ~ 7900 3250
Text Notes 8050 650  0    50   ~ 0
add est / suppression diode in paralell with vin
Wire Wire Line
	7850 1300 8650 1300
$Comp
L power:GND #PWR0108
U 1 1
P 8650 1900
F 0 "#PWR0108" H 8650 1650 50  0001 C CNN
F 1 "GND" V 8655 1772 50  0000 R CNN
F 2 "" H 8650 1900 50  0001 C CNN
F 3 "" H 8650 1900 50  0001 C CNN
	1    8650 1900
	1    0    0    -1  
$EndComp
Wire Wire Line
	8650 1300 8650 1450
Wire Wire Line
	8650 1750 8650 1900
Connection ~ 8650 1300
Wire Wire Line
	8650 1300 9450 1300
$Comp
L Device:D D9
U 1 1
P 8650 1600
F 0 "D9" V 8604 1680 50  0000 L CNN
F 1 "D" V 8695 1680 50  0000 L CNN
F 2 "digikey-footprints:DO-214AB" H 8650 1600 50  0001 C CNN
F 3 "https://www.littelfuse.com/~/media/electronics/datasheets/tvs_diodes/littelfuse_tvs_diode_5_0smdj_datasheet.pdf.pdf" H 8650 1600 50  0001 C CNN
F 4 "5.0SMDJ28ACT-ND" H 8650 1600 50  0001 C CNN "Digi-Key_PN"
	1    8650 1600
	0    1    1    0   
$EndComp
Wire Wire Line
	10950 1550 11050 1550
Connection ~ 10950 1550
$EndSCHEMATC
